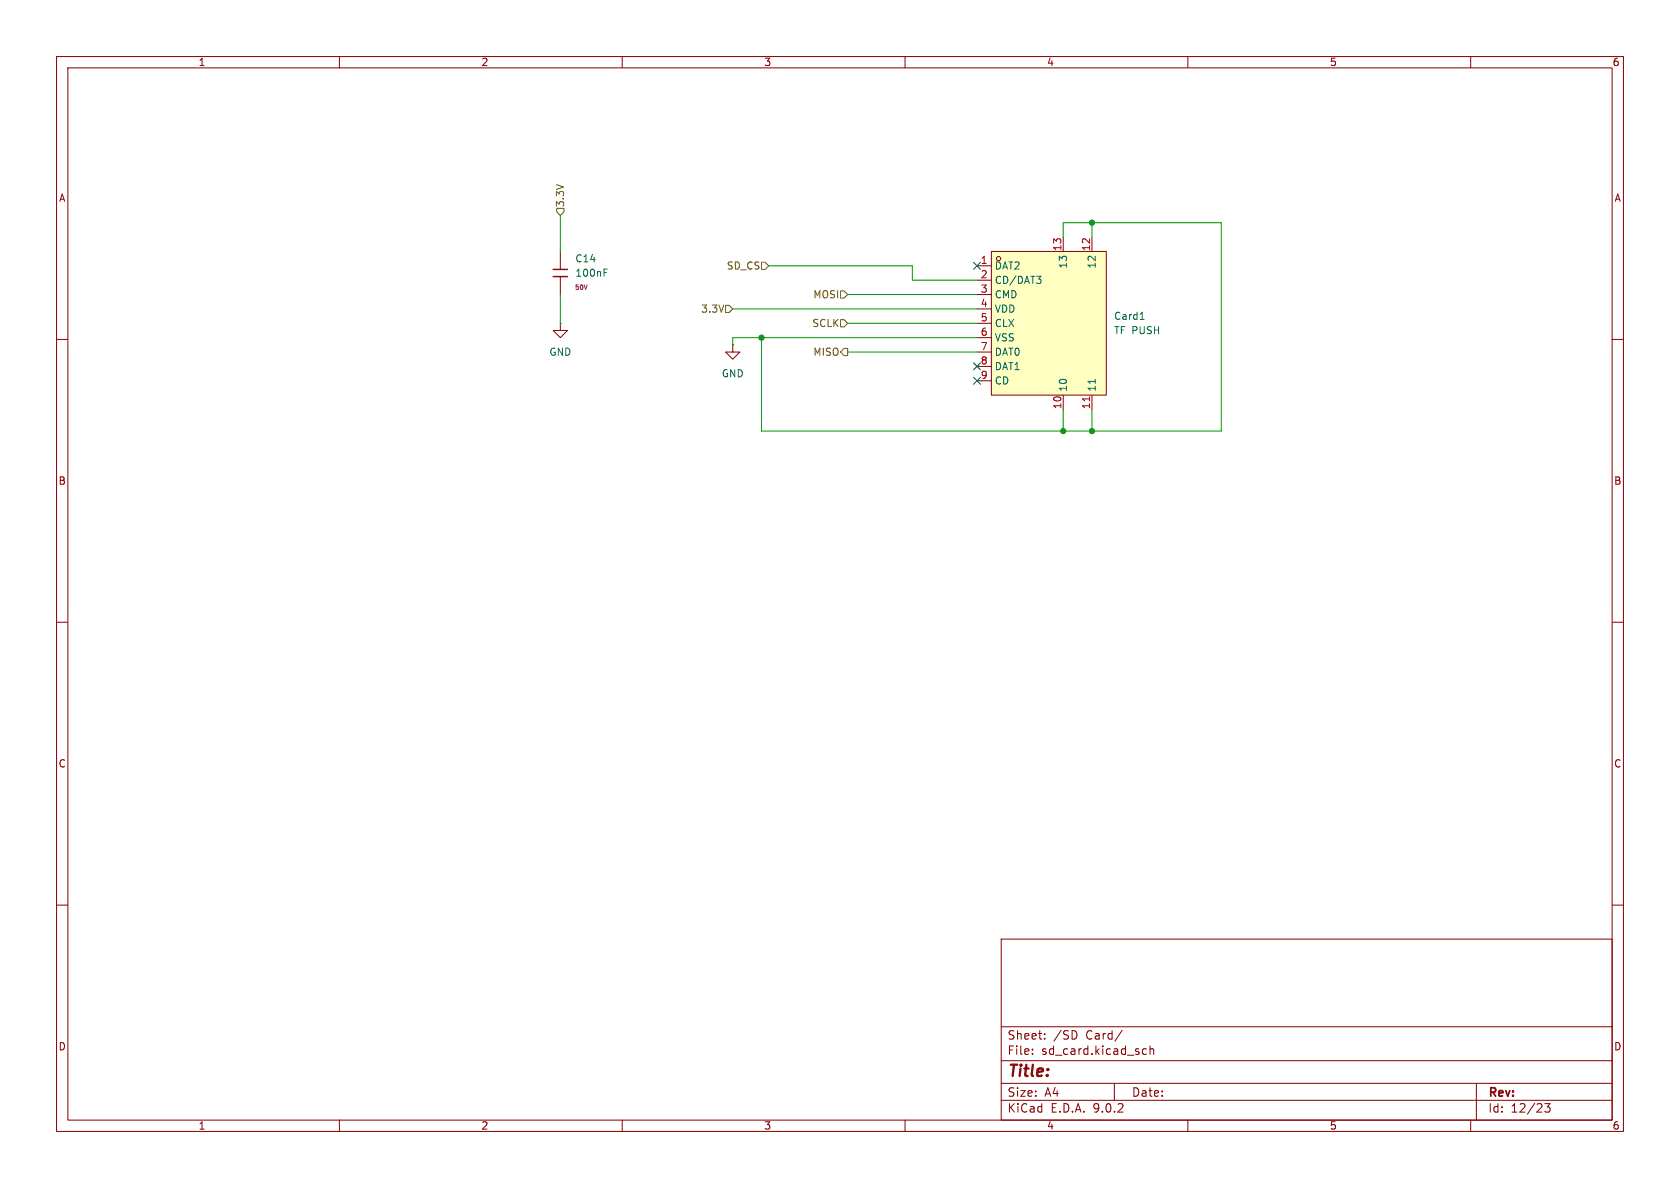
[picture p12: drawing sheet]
<svg xmlns="http://www.w3.org/2000/svg" width="297mm" height="210mm" viewBox="0 0 297 210" stroke-linecap="round" stroke-linejoin="round" font-family="sans-serif">
<g fill="none" stroke="#840000" stroke-width=".18">
<path d="M10 10h277v190h-277zM12 12h273v186h-273zM60 10v2M110 10v2M160 10v2M210 10v2M260 10v2M10 60h2M285 60h2M10 110h2M285 110h2M10 160h2"/>
<path d="M177 166h108v32h-108zM285 160h2M60 198v2M110 198v2M160 198v2M177 194.5h108M177 191.5h108M177 187.5h108M177 181.5h108M182.5 186.3v.1M182.5 185.5v.1M184.7 183.6v.1"/>
<path d="M184.7 182.8v.1M190.3 182.6v.7M197 191.5v3M198.4 182.1l-1.3 2M202 186.1l.2 .3 .5-.1M202.7 185.5l-.5-.1-.2 .3M203.3 185.5l.2-.1 .4 .1 .1 .9M203.3 184.9v1.5M210 198v2M260 198v2M261 191.5v6.5M273.1 195.1h.9l-.5 .6 .5 .1v.7l-.3 .1h-.4l-.2-.1"/>
</g>
<path d="M175.3 44.5h20.3v25.4h-20.3z" fill="#ffffc2"/>
<g fill="none" stroke="#840000" stroke-width=".18">
<path d="M99.1 57.2v1.2h1.2l-1.2 1.3-1.3-1.3h1.3M99.1 57.2h.1M99.1 44.5v3.1M99.1 48.9v3.2M172.7 47h2.6M172.7 49.5h2.6M172.7 52.1h2.6M172.7 54.6h2.6M172.7 57.2h2.6M172.7 59.7h2.6M175.3 44.5h20.3v25.4h-20.3zM188 41.9v2.6"/>
<path d="M193 41.9v2.6M129.5 61v1.2h1.3l-1.3 1.3-1.2-1.3h1.2M129.5 61h.1M172.7 62.2h2.6M172.7 64.8h2.6M172.7 67.3h2.6M188 69.9v2.5M193 69.9v2.5"/>
<circle cx="176.5" cy="45.7" r=".38"/>
</g>
<path d="M106.8 48.2h.4M106.8 47.6h.6M183.2 48.8h.8l-.4 .5M183.8 49.3l.2 .3v.3l-.2 .2M201.6 56.5h.7M193.6 67.1v.7" fill="none" stroke="#006464" stroke-width=".18"/>
<path d="M192.6 70.2v.7" fill="none" stroke="#a90000" stroke-width=".18"/>
<path d="M97.8 47.6h2.5M97.8 48.9h2.5" fill="none" stroke="#840000" stroke-width=".25"/>
<path d="M98.4 36.8h1.3v.7l-.6 .6-.7-.6zM128.3 54h.6l.6 .6-.6 .6h-.6zM134.6 46.4h.7l.6 .6-.6 .6h-.7zM148.6 51.4h.6l.7 .7-.7 .6h-.6zM148.6 56.5h.6l.7 .7-.7 .6h-.6zM149.2 61.6h.7v1.3h-.7l-.6-.7z" fill="none" stroke="#725600" stroke-width=".18"/>
<path d="M99.1 38.1v6.4M193 39.4v2.5M99.1 52.1v5.1M129.5 54.6h43.2M135.9 47h25.4v2.5h11.4M149.9 57.2h22.8M149.9 52.1h22.8M172.7 59.7h-43.2v1.3M188 41.9v-2.5h27.9v36.8h-81.3v-16.5M149.9 62.2h22.8M188 72.4v3.8M193 72.4v3.8" fill="none" stroke="#009600" stroke-width=".18"/>
<path d="M172.1 46.4l1.2 1.2M173.3 46.4l-1.2 1.2M172.1 66.7l1.2 1.2M172.1 64.2l1.2 1.2M173.3 66.7l-1.2 1.2M173.3 64.2l-1.2 1.2" fill="none" stroke="#000084" stroke-width=".18"/>
<g fill="#009600" stroke="#009600" stroke-width=".18">
<circle cx="193" cy="76.2" r=".46"/>
<circle cx="188" cy="76.2" r=".46"/>
<circle cx="193" cy="39.4" r=".46"/>
<circle cx="134.6" cy="59.7" r=".46"/>
</g>
<text font-size="2.8" fill="#840000" x="178" y="190.9">Title:</text>
<g font-size="2.1" fill="#840000">
<text x="178" y="184">Sheet:</text>
<text x="186.2" y="184">/SD</text>
<text x="192" y="184">Card/</text>
<text x="178" y="186.7">File:</text>
<text x="184.1" y="186.7">sd_card.kicad_sch</text>
<text x="178" y="196.9">KiCad</text>
<text x="178" y="194.1">Size:</text>
<text x="184.7" y="194.1">A4</text>
<text x="185.7" y="196.9">E.D.A.</text>
<text x="193.3" y="196.9">9.0.2</text>
<text x="200" y="194.1">Date:</text>
<text x="263" y="194.3">Rev:</text>
<text x="263" y="196.9">Id:</text>
<text x="267.1" y="196.9">12/23</text>
</g>
<g font-size="1.8" fill="#840000">
<text x="35" y="11.9">1</text>
<text x="85" y="11.9">2</text>
<text x="135" y="11.9">3</text>
<text x="185" y="11.9">4</text>
<text x="235" y="11.9">5</text>
<text x="285" y="11.9">6</text>
<text x="10.3" y="35.9">A</text>
<text x="285.3" y="35.9">A</text>
<text x="10.3" y="85.9">B</text>
<text x="285.3" y="85.9">B</text>
<text x="10.3" y="135.9">C</text>
<text x="285.3" y="135.9">C</text>
<text x="10.3" y="185.9">D</text>
<text x="285.3" y="185.9">D</text>
<text x="35" y="199.9">1</text>
<text x="85" y="199.9">2</text>
<text x="135" y="199.9">3</text>
<text x="185" y="199.9">4</text>
<text x="235" y="199.9">5</text>
<text x="285" y="199.9">6</text>
</g>
<g font-size="1.8" fill="#725600">
<text x="99.9" y="36.7" transform="rotate(-90 99.9 36.7)">3.3V</text>
<text x="128.4" y="47.9">SD_CS</text>
<text x="143.7" y="52.9">MOSI</text>
<text x="123.9" y="55.5">3.3V</text>
<text x="143.5" y="58">SCLK</text>
<text x="143.7" y="63.1">MISO</text>
</g>
<g font-size="1.8" fill="#006464">
<text x="101.6" y="46.6">C14</text>
<text x="175.8" y="47.9">DAT2</text>
<text x="188.8" y="47.6" transform="rotate(-90 188.8 47.6)">13</text>
<text x="193.9" y="47.6" transform="rotate(-90 193.9 47.6)">12</text>
<text x="101.6" y="49.1">100nF</text>
<text x="175.8" y="50.4">CD/DAT3</text>
<text x="175.8" y="52.9">CMD</text>
<text x="175.8" y="55.5">VDD</text>
<text x="175.8" y="58">CLX</text>
<text x="196.9" y="56.7">Card1</text>
<text x="196.9" y="59.3">TF PUSH</text>
<text x="97" y="63.1">GND</text>
<text x="175.8" y="60.6">VSS</text>
<text x="175.8" y="63.1">DAT0</text>
<text x="175.8" y="65.6">DAT1</text>
<text x="127.5" y="66.9">GND</text>
<text x="175.8" y="68.2">CD</text>
<text x="188.8" y="69.3" transform="rotate(-90 188.8 69.3)">10</text>
<text x="193.9" y="69.3" transform="rotate(-90 193.9 69.3)">11</text>
</g>
<g font-size="1.8" fill="#a90000">
<text x="173.3" y="46.7">1</text>
<text x="187.7" y="44.5" transform="rotate(-90 187.7 44.5)">13</text>
<text x="192.8" y="44.5" transform="rotate(-90 192.8 44.5)">12</text>
<text x="173.3" y="49.3">2</text>
<text x="173.3" y="51.8">3</text>
<text x="173.3" y="54.4">4</text>
<text x="173.3" y="56.9">5</text>
<text x="173.3" y="59.4">6</text>
<text x="173.3" y="62">7</text>
<text x="173.3" y="64.5">8</text>
<text x="173.3" y="67.1">9</text>
<text x="187.7" y="72.4" transform="rotate(-90 187.7 72.4)">10</text>
<text x="192.8" y="72.4" transform="rotate(-90 192.8 72.4)">11</text>
</g>
<text font-size="1.1" fill="#840084" x="101.5" y="51.4">50V</text>
</svg>
